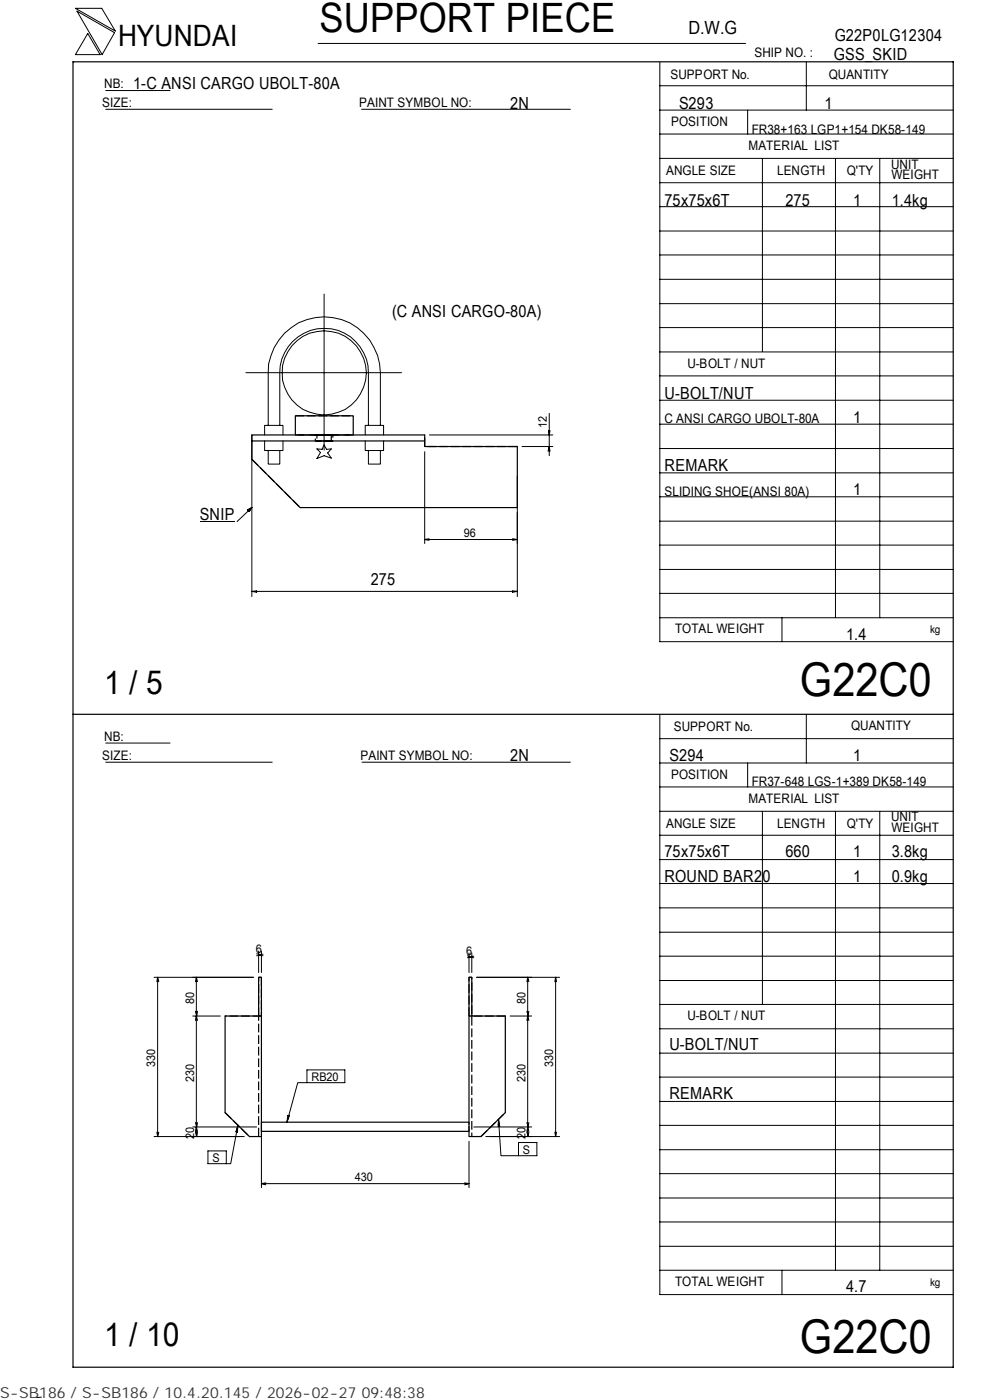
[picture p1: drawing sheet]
<svg xmlns="http://www.w3.org/2000/svg" width="210mm" height="297mm" viewBox="0 0 210 297" stroke-linecap="round" stroke-linejoin="round" font-family="sans-serif">
<g fill="none" stroke="#000" stroke-width=".21">
<path d="M16 1.8h5.6l2.9 4.8zM16.3 2.4l8 4.5-2.6 4.7zM18.6 7.1l2.6 4.5h-5.2zM22.4 19.2h13.7M67.5 9.2h90.6M139.9 18.2h62.3M139.9 13.2v122.9h62.3M171 13.1v10.3M22.4 23.2h35.3M76.7 23.2h44.3M139.9 38.8h62.3M139.9 33.6h62.3"/>
<path d="M139.9 28.4h62.3M139.9 23.4h62.3M158.6 23.4v5M161.7 33.6v41M177.2 33.7v97.4M186.6 33.7v97.4M139.9 59.3h62.3M139.9 54.1h62.3M139.9 49h62.3M139.9 43.8h62.3M52.1 79.1h33.1M68.7 62.4v33.1"/>
<path d="M139.9 79.7h62.3M139.9 74.7h62.3M139.9 69.5h62.3M139.9 64.4h62.3M53.4 92.3v34.3M56.1 93.5v2.1h3.9v-2.1M56.1 92.3v-2.1h3.9v2.1M56.9 90.2v-11.1a11.9 11.9 0 0 1 11.9-11.9 11.9 11.9 0 0 1 11.9 11.9v11.1M56.9 95.6v2.9h2.4v-2.9M59.3 90.2v-11.1a9.4 9.4 0 0 1 9.4-9.4 9.4 9.4 0 0 1 9.4 9.4v11.1M67.2 95.2l1.1 .1 .4-.9 .5 .9 1.1-.1-.8 .9 .8 1.1-1.6-.5-1.5 .6 .8-1.3zM77.5 93.5v2.1h3.9v-2.1"/>
<path d="M77.5 92.3v-2.1h3.9v2.1M78.1 95.6v2.9h2.6v-2.9M90.1 95.8v19.5M91.1 92.3h26.2M110.7 94.7h6.6M116.2 95.7l.3-1 .2 1M116.3 91.3l.2 1 .2-1M116.5 87.7v9M139.9 95.2h62.3M139.9 90h62.3M139.9 84.9h62.3M42.4 110.7h7.4"/>
<path d="M52.5 108.2l.9-.5-.6 .8zM53.4 107.7l-3.1 2.9M90.1 114.5l.9 .1M90.1 114.5h19.6M91 114.3l-.9 .2M108.7 114.3l1 .2M109.7 114.5l-1 .1M109.7 101v25.6M139.9 100.3h62.3M139.9 115.6h62.3M139.9 110.6h62.3M139.9 105.4h62.3"/>
<path d="M53.4 125.5l1-.1v.2zM53.4 125.5h56.3M54.1 125.5v.1M108.7 125.4l1 .1-1 .1zM109 125.5v.1M139.9 131.1h62.3M139.9 125.9h62.3M139.9 120.8h62.3M165.9 131.1v5M22.4 157.6h13.7M139.9 151.7v122.9h62.3M139.9 156.7h62.3"/>
<path d="M171 151.5v10.4M22.4 161.7h35.3M76.8 161.7h44.2M139.9 177.2h62.3M139.9 172.1h62.3M139.9 167h62.3M139.9 161.9h62.3M158.6 161.9v5.1M161.7 172.1v41M177.2 172.2v97.3M186.6 172.2v97.3M139.9 182.4h62.3"/>
<path d="M139.9 197.8h62.3M139.9 192.6h62.3M139.9 187.4h62.3M32.7 207.3h21.1M33.4 207.3l-.1 1M33.4 207.3l.3 1M33.4 207.3v33.8M40.9 215.6h5.8M41.5 214.5l.2 1.1 .2-1.1M41.5 216.5l.1-.9 .3 .9M41.6 207.3v33.8M41.6 207.3l-.1 1"/>
<path d="M41.6 207.3l.3 1M54.4 202.3l1 .3M54.9 201.8v4.5M54.9 202.6l.9 .2M54.9 202.6h.5M55.4 201.8v4.5M55.4 202.6l-1 .2M55.8 202.4l-.9 .2M99.1 202.8l1 .2M99.5 203l1 .2M99.5 203h.6M99.5 202.2v4.1"/>
<path d="M100.1 202.2v4.1M100.1 203l-1 .2M100.5 202.9l-1 .1M101.1 207.3h17.6M108.2 215.6h4.6M111.7 214.5l.3 1.1 .2-1.1M111.7 216.5l.2-.9 .3 .9M111.9 207.3v33.8M111.9 207.3l-.2 1M111.9 207.3l.3 1M117.8 207.3l-.1 1M117.8 207.3l.2 1"/>
<path d="M117.8 207.3v33.8M139.9 218.3h62.3M139.9 213.1h62.3M139.9 208h62.3M139.9 202.9h62.3M40.9 239.1h13.5M41.5 238.2l.2 .9 .2-.9M50.2 239.7h.2M50.5 238.7l-1.6 8.2h-.9M50.5 238.7l-.1 1.5-.4-.1zM60.9 237.1h.3M61 236.6l.4 .1-.5 1.4z"/>
<path d="M65.1 229.7h-1.9l-2.3 8.4M65.1 227h8v2.7h-8zM100.5 239.1h12.3M105.7 237.5l.5 7.7h3.8M105.7 237.5l.3 1.4h-.3zM105.9 238.4l-.2 .1M111.7 238.2l.3 .9 .2-.9M139.9 238.7h62.3M139.9 233.7h62.3M139.9 228.5h62.3M139.9 223.4h62.3M32.7 241.1h19.1"/>
<path d="M33.3 240.2l.1 .9M33.7 240.2l-.3 .9M41.5 240.2l.2 .9 .2-.9M41.5 240l.1-.9 .3 .9M44.1 244.2h3.9v2.7h-3.9zM55.4 241v11M55.4 251.1l1 .3M55.4 251.1h44.1M56.4 250.9l-1 .2M98.5 250.9l1 .2M99.5 242.1v9.9M99.5 251.1l-1 .3"/>
<path d="M103 241.1h15.7M110 242.4h3.9v2.8h-3.9zM111.7 240.2l.3 .9 .2-.9M111.7 240l.2-.9 .3 .9M117.7 240.2l.1 .9M118 240.2l-.2 .9M139.9 259.2h62.3M139.9 254.2h62.3M139.9 249h62.3M139.9 243.9h62.3M139.9 269.5h62.3M139.9 264.4h62.3"/>
<path d="M165.9 269.5v5.1M8.8 296.4l-1 .1"/>
<circle cx="68.8" cy="79.1" r="9"/>
</g>
<path d="M15.5 13.1h186.7v277h-186.7zM53.4 93.5v3.9l10.3 10.3h46v-13h-19.6v-2.4h-36.7v1.2h36.7M62.6 92.3v-4.1h12.3v4.1M15.5 151.5h186.7M55.4 215.6v25.5h-2.5l-5.2-5.1v-20.4h7.7v-8.3h-.5v8.3M99.5 215.6v25.5h2.5l5.2-5.1v-20.4h-7.7v-8.3h.6v8.3M99.5 238.1h-44.1v1.9h44.1" fill="none" stroke="#000" stroke-width=".25"/>
<g fill="none" stroke="#000" stroke-width=".25" stroke-dasharray="1.9 .6" stroke-linecap="butt">
<path d="M53.4 97.4l10.3 10.3M62.6 88.2h12.3M62.6 92.3h12.3M66.9 92.3h3.7M66.9 92.3h3.7v1.2h-3.7v-1.2M70.2 92.3l.1 1.2h-3.1v-1.2h3M70.6 93.5h-3.7M74.9 92.3h-12.3M109.7 94.7h-19.6v-2.4M54.9 215.6v-8.3h.5M55.4 207.3v8.3M55.4 215.6h-7.7"/>
<path d="M99.5 215.6v-8.3h.6v33.8M107.2 215.6h-7.7M47.7 236l5.2 5.1M54.9 241.1v-25.5M102 241.1l5.2-5.1"/>
</g>
<path d="M67.2 92.3h3.1M70.3 93.5h-3.1" fill="none" stroke="#000" stroke-width=".25" stroke-dasharray="1.7 .5" stroke-linecap="butt"/>
<path d="M99.5 240v-1.9" fill="none" stroke="#000" stroke-width=".25" stroke-dasharray="1.1 .3" stroke-linecap="butt"/>
<path d="M52.5 107.8h.9v.7h-.9z" fill="#000"/>
<g font-size="9.9">
<text x="169.7" y="147.6">G22C0</text>
<text x="169.7" y="286.9">G22C0</text>
</g>
<text font-size="8.6" x="67.7" y="6.9">SUPPORT PIECE</text>
<g font-size="7">
<text x="22.1" y="147.2">1 / 5</text>
<text x="22.1" y="285.6">1 / 10</text>
</g>
<text font-size="6.3" x="25.1" y="9.8">HYUNDAI</text>
<text font-size="3.9" x="146" y="7.3">D.W.G</text>
<g font-size="3.5">
<text x="177" y="8.7">G22P0LG12304</text>
<text x="176.9" y="12.8">GSS_SKID</text>
<text x="28.3" y="19">1-C ANSI CARGO UBOLT-80A</text>
<text x="108.2" y="23.1">2N</text>
<text x="144" y="23.1">S293</text>
<text x="174.8" y="23.1">1</text>
<text x="141" y="43.6">75x75x6T</text>
<text x="166.6" y="43.6">275</text>
<text x="180.9" y="43.6">1</text>
<text x="189.1" y="43.6">1.4kg</text>
<text x="83.1" y="67.2">(C ANSI CARGO-80A)</text>
<text x="141" y="84.6">U-BOLT/NUT</text>
<text x="180.9" y="89.7">1</text>
<text x="141" y="99.9">REMARK</text>
<text x="180.9" y="105.1">1</text>
<text x="42.4" y="110.2">SNIP</text>
<text x="78.7" y="124">275</text>
<text x="179.5" y="135.8">1.4</text>
<text x="108.2" y="161.4">2N</text>
<text x="142" y="161.4">S294</text>
<text x="180.9" y="161.4">1</text>
<text x="141" y="181.9">75x75x6T</text>
<text x="166.6" y="181.9">660</text>
<text x="180.9" y="181.9">1</text>
<text x="189.1" y="181.9">3.8kg</text>
<text x="141" y="187">ROUND BAR20</text>
<text x="180.9" y="187">1</text>
<text x="189.1" y="187">0.9kg</text>
<text x="142" y="222.8">U-BOLT/NUT</text>
<text x="142" y="233.1">REMARK</text>
<text x="179.5" y="274.1">4.7</text>
</g>
<text font-size="3.2" fill="#323232" x="0" y="296.6">S-SB186 / S-SB186 / 10.4.20.145 / 2026-02-27 09:48:38</text>
<g font-size="2.8">
<text x="142.2" y="16.8">SUPPORT No.</text>
<text x="160" y="12.2">SHIP NO. :</text>
<text x="175.8" y="16.7">QUANTITY</text>
<text x="21.7" y="22.8">SIZE:</text>
<text x="22.1" y="18.7">NB:</text>
<text x="76.2" y="22.8">PAINT SYMBOL NO:</text>
<text x="142.3" y="26.8">POSITION</text>
<text x="159.4" y="28.4">FR38+163 LGP1+154 DK58-149</text>
<text x="158.7" y="31.7">MATERIAL LIST</text>
<text x="189" y="35.8">UNIT</text>
<text x="141.3" y="37.2">ANGLE SIZE</text>
<text x="164.8" y="37.1">LENGTH</text>
<text x="179.6" y="37.1">Q'TY</text>
<text x="189.1" y="38">WEIGHT</text>
<text x="145.8" y="78">U-BOLT / NUT</text>
<text x="141" y="89.8">C ANSI CARGO UBOLT-80A</text>
<text x="141" y="105.2">SLIDING SHOE(ANSI 80A)</text>
<text x="143.2" y="134.4">TOTAL WEIGHT</text>
<text x="142.9" y="155">SUPPORT No.</text>
<text x="180.5" y="154.9">QUANTITY</text>
<text x="21.7" y="161.3">SIZE:</text>
<text x="22.1" y="157.1">NB:</text>
<text x="76.5" y="161.2">PAINT SYMBOL NO:</text>
<text x="142.3" y="165.3">POSITION</text>
<text x="159.4" y="166.7">FR37-648 LGS-1+389 DK58-149</text>
<text x="158.7" y="170.3">MATERIAL LIST</text>
<text x="141.3" y="175.7">ANGLE SIZE</text>
<text x="164.8" y="175.6">LENGTH</text>
<text x="179.6" y="175.6">Q'TY</text>
<text x="189" y="174.2">UNIT</text>
<text x="189.1" y="176.5">WEIGHT</text>
<text x="145.8" y="216.5">U-BOLT / NUT</text>
<text x="143.2" y="272.9">TOTAL WEIGHT</text>
</g>
<g font-size="2.5">
<text x="116" y="90.8" transform="rotate(-90 116 90.8)">12</text>
<text x="98.4" y="114">96</text>
<text x="54.3" y="202.1">6</text>
<text x="98.9" y="202.5">6</text>
<text x="41.1" y="212.9" transform="rotate(-90 41.1 212.9)">80</text>
<text x="111.4" y="212.9" transform="rotate(-90 111.4 212.9)">80</text>
<text x="32.9" y="226.4" transform="rotate(-90 32.9 226.4)">330</text>
<text x="117.3" y="226.4" transform="rotate(-90 117.3 226.4)">330</text>
<text x="41.1" y="229.4" transform="rotate(-90 41.1 229.4)">230</text>
<text x="66" y="229.3">RB20</text>
<text x="111.4" y="229.4" transform="rotate(-90 111.4 229.4)">230</text>
<text x="41.1" y="241.6" transform="rotate(-90 41.1 241.6)">20</text>
<text x="110.9" y="244.8">S</text>
<text x="111.4" y="241.6" transform="rotate(-90 111.4 241.6)">20</text>
<text x="45" y="246.5">S</text>
<text x="75.3" y="250.6">430</text>
</g>
<g font-size="2.3">
<text x="197.3" y="134.3">kg</text>
<text x="197.3" y="272.8">kg</text>
</g>
</svg>
